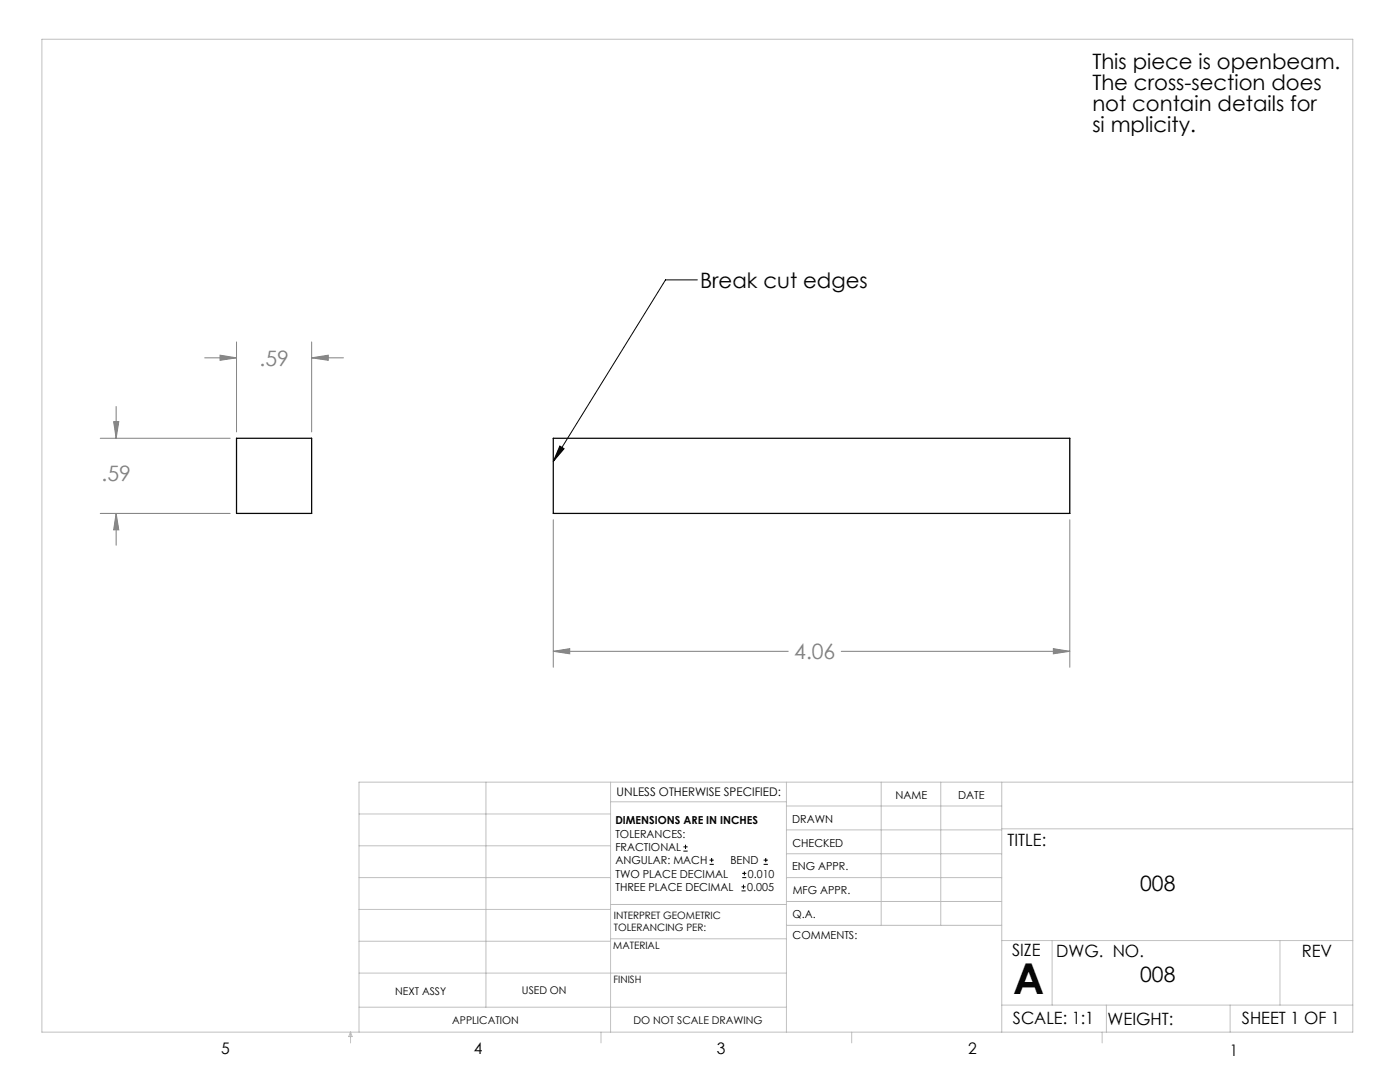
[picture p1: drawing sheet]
<svg xmlns="http://www.w3.org/2000/svg" width="279mm" height="216mm" viewBox="0 0 279 216" stroke-linecap="round" stroke-linejoin="round" font-family="sans-serif">
<g fill="none" stroke="#000" stroke-width=".2">
<path d="M139.2 55.8h-6.4l-22.4 36.3M111.7 89l.9 .5-2.2 2.6zM136.4 169.8h.8M136.4 169h.8M136.8 168.6v.8M141.6 172.5h.9M141.6 171.6h.9M142 171.2v.8M148 177.8h.8M148 177h.8M148.1 175.1h.8M148.1 174.3h.8"/>
<path d="M148.4 176.5v.8M148.6 173.9v.8M152.4 172.5h.8M152.4 171.6h.8M152.8 171.2v.8"/>
</g>
<g fill="none" stroke="#808080" stroke-width=".2">
<path d="M40.9 71.4h6.3M43.9 70.9l3.3 .5-3.3 .5zM47.2 68.2v18M62.2 71.4l3.3-.5v1zM62.2 68.2v18M62.2 71.4h6.3M20 87.5h25.9M22.7 84.1h1l-.5 3.4zM23.2 81.1v6.4M20 102.4h25.9M23.2 102.4l.5 3.3h-1zM23.2 102.4v6.4"/>
<path d="M110.4 103.7v29.4M213.5 103.7v29.4M110.4 130h46.9M110.4 130l3.3-.6v1.1zM167.9 130h45.6M210.2 129.4l3.3 .6-3.3 .5z"/>
</g>
<g fill="none" stroke="#c0c0c0" stroke-width=".2">
<path d="M8.4 7.8h261.6v198.2h-261.6zM97 156.1v44.9M121.8 156.1v49.9M121.8 160h35.2M157 156.1v49.9M175.9 156.1v28.5M187.7 156.1v28.5M199.9 156.1v49.9M270 156.1h-198.4v49.9M71.6 175.1h50.2M71.6 168.8h50.2M71.6 162.4h50.2"/>
<path d="M157 170.4h42.9M157 165.6h42.9M157 160.8h42.9M157 175.1h42.9M157 179.9h42.9M199.9 165.4h70.1M71.6 194.2h85.4M71.6 187.8h50.2M71.6 181.5h50.2M121.8 187.3h35.2M121.8 180.5h35.2M157 184.6h42.9"/>
<path d="M199.9 187.7h70.1M210 187.7v12.9M255.4 187.7v12.9M70 206v2.1M70 206l.3 .8h-.7zM71.6 201h85.4M119.9 206v2.1M170 206v2.1M199.9 200.6h70.1M220 206v2.1M220.8 200.6v5.4M245.5 200.6v5.4"/>
</g>
<path d="M111.7 89l.9 .5-2.2 2.6z" fill="#000"/>
<path d="M22.7 84.1h1l-.5 3.4zM23.2 102.4l.5 3.3h-1zM62.2 71.4l3.3-.5v1zM43.9 70.9l3.3 .5-3.3 .5zM110.4 130l3.3-.6v1.1zM210.2 129.4l3.3 .6-3.3 .5z" fill="#808080"/>
<path d="M47.2 87.5h15v14.9h-15zM110.4 87.5h103.1v14.9h-103.1z" fill="none" stroke="#000" stroke-width=".25"/>
<text font-size="8.5" x="202.2" y="198.3">A</text>
<g font-size="4.2">
<text x="218" y="13.8">This piece is openbeam.</text>
<text x="218" y="18">The cross-section does</text>
<text x="218" y="22.2">not contain details for</text>
<text x="218" y="26.4">si mplicity.</text>
<text x="139.7" y="57.4">Break cut edges</text>
<text x="227.5" y="177.8">008</text>
<text x="227.5" y="195.9">008</text>
</g>
<g font-size="4.2" fill="#808080">
<text x="51.8" y="73">.59</text>
<text x="20.3" y="95.9">.59</text>
<text x="158.5" y="131.5">4.06</text>
</g>
<g font-size="3.4">
<text x="201.1" y="168.8">TITLE:</text>
<text x="202" y="190.8">SIZE</text>
<text x="210.8" y="190.9">DWG. NO.</text>
<text x="259.8" y="191">REV</text>
<text x="202.1" y="204.4">SCALE: 1:1</text>
<text x="221" y="204.5">WEIGHT:</text>
<text x="247.8" y="204.4">SHEET 1 OF 1</text>
</g>
<g font-size="3.2">
<text x="44.2" y="210.4">5</text>
<text x="94.6" y="210.3">4</text>
<text x="143.1" y="210.4">3</text>
<text x="193.2" y="210.3">2</text>
<text x="245.4" y="210.6">1</text>
</g>
<text font-size="2.4" x="123.1" y="158.9">UNLESS OTHERWISE SPECIFIED:</text>
<g font-size="2.2">
<text x="178.7" y="159.4">NAME</text>
<text x="191.2" y="159.4">DATE</text>
<text x="122.8" y="164.5">DIMENSIONS ARE IN INCHES</text>
<text x="122.8" y="167.1">TOLERANCES:</text>
<text x="158.1" y="164.2">DRAWN</text>
<text x="122.8" y="169.8">FRACTIONAL</text>
<text x="122.8" y="172.5">ANGULAR: MACH</text>
<text x="145.8" y="172.5">BEND</text>
<text x="158.1" y="173.7">ENG APPR.</text>
<text x="158.2" y="169.1">CHECKED</text>
<text x="122.8" y="177.8">THREE PLACE DECIMAL</text>
<text x="122.8" y="175.1">TWO PLACE DECIMAL</text>
<text x="149.1" y="177.8">0.005</text>
<text x="149.3" y="175.1">0.010</text>
<text x="158.2" y="178.4">MFG APPR.</text>
<text x="158.2" y="183.2">Q.A.</text>
<text x="158.2" y="187.4">COMMENTS:</text>
</g>
<g font-size="2.1">
<text x="78.8" y="198.5">NEXT ASSY</text>
<text x="104.2" y="198.4">USED ON</text>
<text x="90.2" y="204.3">APPLICATION</text>
<text x="126.4" y="204.3">DO NOT SCALE DRAWING</text>
</g>
<g font-size="2">
<text x="122.5" y="183.3">INTERPRET GEOMETRIC</text>
<text x="122.5" y="185.9">TOLERANCING PER:</text>
<text x="122.4" y="189.4">MATERIAL</text>
<text x="122.4" y="196.2">FINISH</text>
</g>
</svg>
